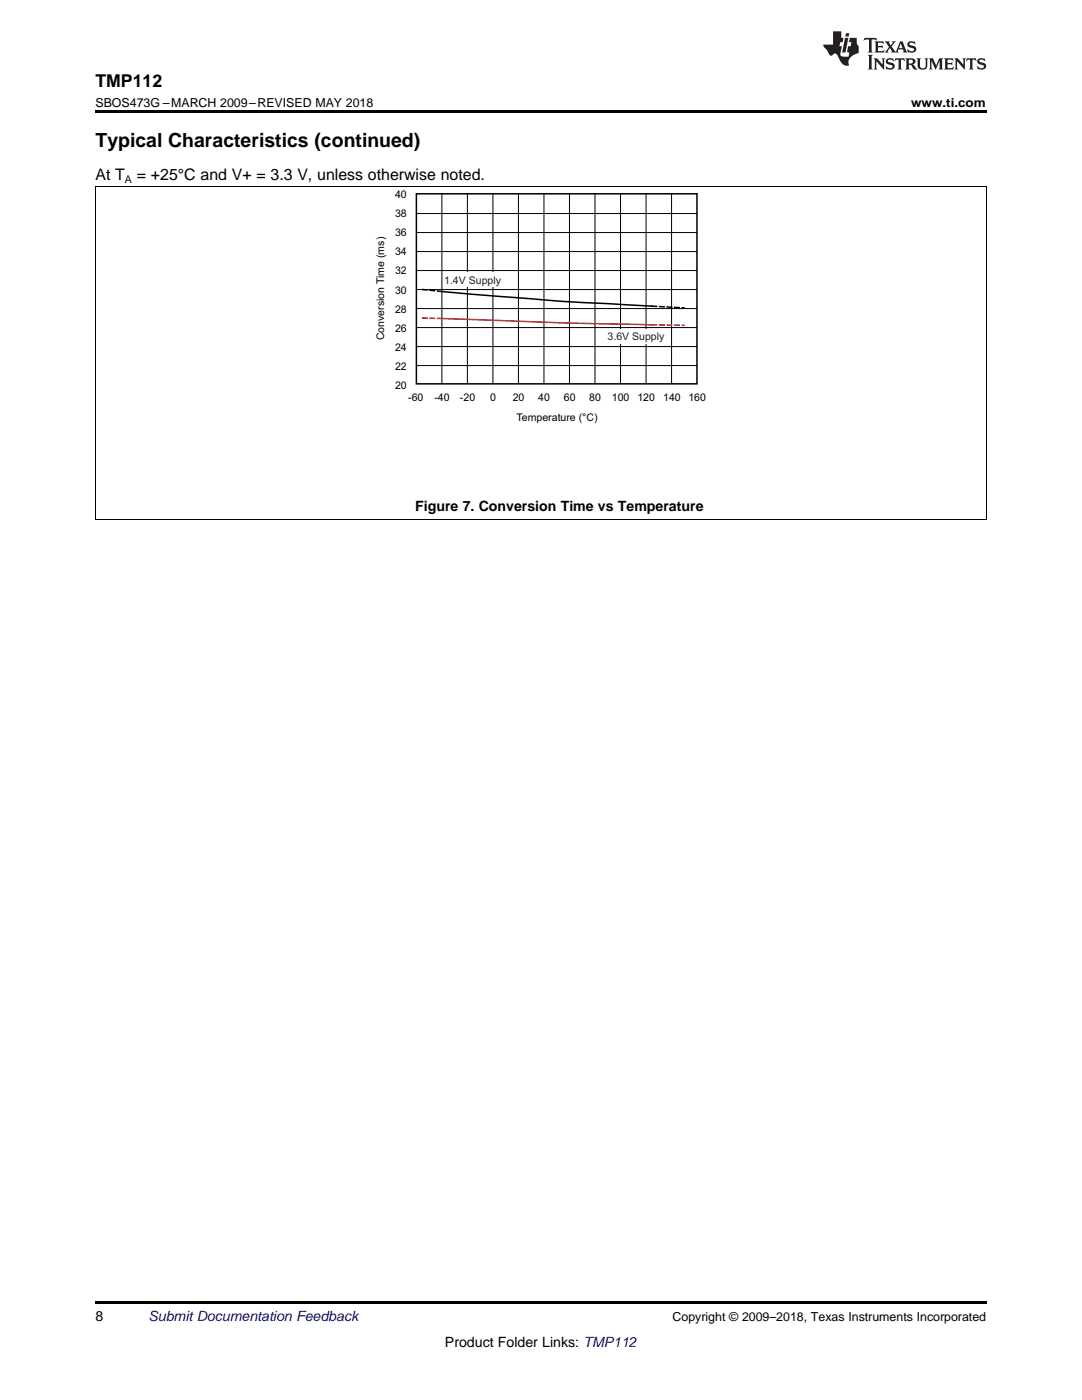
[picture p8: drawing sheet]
<svg xmlns="http://www.w3.org/2000/svg" width="216mm" height="279mm" viewBox="0 0 216 279" stroke-linecap="round" stroke-linejoin="round" font-family="sans-serif">
<path d="M19 103.7l.2 .1zM196.7 103.7l.1 .1zM19 259.7h177.8v.5h-177.8z" fill="#000"/>
<g fill="none" stroke="#000" stroke-width=".2">
<path d="M19.1 37.3v66.5M88.2 38.7v37.9M93.3 38.7v37.9M98.4 38.7v37.9M103.4 38.7v37.9M108.5 38.7v37.9M113.6 38.7v37.9M118.7 38.7v37.9M123.8 38.7v37.9M128.9 38.7v37.9M134 38.7v37.9M196.8 37.3v66.5"/>
<path d="M83.1 42.6h56M83.1 46.4h56M83.1 50.2h56M83.1 54h56M83.1 57.8h56M83.1 61.6h56M83.1 65.4h56M83.1 69.2h56M83.1 73h56M19 103.7h177.8"/>
</g>
<path d="M83.1 38.7h56v37.9h-56z" fill="none" stroke="#000" stroke-width=".3"/>
<g fill="#fff">
<path d="M120.8 65.7h12.1v2.9h-12.1z" fill-rule="evenodd"/>
<path d="M89 54.3h10.6v2.9h-10.6z" fill-rule="evenodd"/>
</g>
<path d="M84.3 63.5l3.8 .1M130.1 64.8l6.4 .1" fill="none" stroke="#ee1d23" stroke-width=".3" stroke-dasharray=".9 .6"/>
<path d="M88.1 63.6l23.9 .8 18.1 .4" fill="none" stroke="#ee1d23" stroke-width=".3"/>
<path d="M84.3 57.8l3.8 .4M130.1 61.1l6.4 .3" fill="none" stroke="#000" stroke-width=".3" stroke-dasharray=".9 .6"/>
<path d="M88.1 58.2l23.9 1.9 18.1 1" fill="none" stroke="#000" stroke-width=".3"/>
<path d="M19 37.2h177.8" fill="none" stroke="#000" stroke-width=".2"/>
<path d="M19 22h177.8v.5h-177.8z" fill="#000"/>
<g fill="#231f20">
<path d="M172.5 7.6l-.1 .5 .4-.2h.6v.1v2.1l-.2 .4h.9l-.2-.4v-2.1l.1-.1h.5l.5 .2-.2-.5zM174.5 8.3l.2 .3v1.5l-.2 .4h1.8l.2-.6a1.04 1.04 0 0 1-1.3 .2v-.7h.6l.3 .2v-.6l-.3 .2h-.6v-.6l.8-.1 .4 .3-.2-.5zM176.5 8.3l.9 1.1-.9 1.1h.8l-.2-.2 .4-.7 .5 .7-.2 .2h1.5l-.2-.2 .2-.4h.9l.1 .4-.2 .2h1l-.3-.3-.7-1.9h-.5l-.9 2-.8-1 .9-1h-.8l.1 .3-.4 .5-.3-.6 .1-.2zM179.7 8.6l.4 1h-.7zM181.3 8.4a.63 .63 0 0 0-.2 .7 .63 .63 0 0 0 .6 .4l.6 .2 .1 .2a.75 .75 0 0 1-.7 .4 .75 .75 0 0 1-.6-.5l.1 .7 .1-.1a1.11 1.11 0 0 0 1.5-.6 1.13 1.13 0 0 0-1.2-.8l-.1-.4a1.04 1.04 0 0 1 1.2 .2l-.2-.5-.2 .1-.4-.2zM173.2 10.9l.2 .4v2.2l-.2 .4h1l-.3-.4v-2.2l.3-.4zM174.3 11.6l.3 .4v1.5l-.3 .4h.8l-.2-.4v-1.3l1.5 1.7v-1.9l.2-.4h-.7l.2 .4v.9l-1.1-1.3zM177 11.8a.62 .62 0 0 0-.2 .7 .62 .62 0 0 0 .6 .4l.6 .1 .1 .3a.76 .76 0 0 1-.7 .3 .76 .76 0 0 1-.7-.4l.2 .7 .1-.1a1.11 1.11 0 0 0 1.5-.6 1.13 1.13 0 0 0-1.2-.8l-.1-.4a1.04 1.04 0 0 1 1.2 .2l-.2-.6-.2 .1-.5-.1zM178.7 11.6l-.2 .6a.61 .61 0 0 1 .8-.3v1.6l-.2 .4h.9l-.2-.4v-1.6a.63 .63 0 0 1 .7 .3l-.1-.6zM180.6 11.6l.3 .4v1.5l-.3 .4h1l-.2-.2-.1-.8 .6 .2a.76 .76 0 0 0 1.2 .7l-1-1a.58 .58 0 0 0 .6-.5 .58 .58 0 0 0-.5-.6zM181.4 11.9h.1a.45 .45 0 0 1 .5 .1 .45 .45 0 0 1 .1 .5l-.8 .2zM182.9 11.6l.2 .2a2.17 2.17 0 0 0 .3 1.9 .99 .99 0 0 0 1.6-.6v-1.1l.2-.4h-.7l.2 .2a1.92 1.92 0 0 1-.2 1.8 .6 .6 0 0 1-.9-.5v-1.1l.2-.4zM185.4 11.6l.2 .4v1.5l-.2 .4h.7l-.2-.4v-1.4l.8 1.8 .8-1.8v1.4l-.2 .4h.9l-.2-.4v-1.5l.2-.4h-.8l-.6 1.5-.6-1.5zM188.4 11.6l.2 .4v1.5l-.2 .4h1.8l.1-.6a1.04 1.04 0 0 1-1.2 .1v-.6h.5l.4 .2v-.6l-.4 .2h-.5v-.7h.8l.3 .3-.1-.6zM190.5 11.6l.2 .4v1.5l-.2 .4h.7l-.2-.4v-1.3l1.5 1.7v-1.9l.2-.4h-.7l.2 .4v.9l-1.1-1.3zM192.9 11.6l-.1 .6a.61 .61 0 0 1 .7-.3l.1 1.6-.3 .4h1l-.3-.4 .1-1.6a.63 .63 0 0 1 .7 .3l-.1-.6zM195.2 11.8a.62 .62 0 0 0-.2 .7 .62 .62 0 0 0 .6 .4l.6 .1 .1 .3a.76 .76 0 0 1-.7 .3 .76 .76 0 0 1-.6-.4l.1 .7 .1-.1a1.11 1.11 0 0 0 1.6-.6 1.13 1.13 0 0 0-1.3-.8l-.1-.4a1.04 1.04 0 0 1 1.2 .2l-.1-.6-.2 .1-.5-.1z"/>
<path d="M166.2 6.3v2.6h-1.9v.4l.8 .9a.91 .91 0 0 0 1 .8 .56 .56 0 0 1 .5-.3 .56 .56 0 0 1 .5 .3l.4 .8a1.53 1.53 0 0 0 1.9 1.2 1.54 1.54 0 0 1 1-2.1l.9-.3v-1.4a1.52 1.52 0 0 1-.4-1.6h-1.3l-.2 .8h.5l-.2 .8h-.5l-.1 1v.2l.4 .1-.2 .8a1.93 1.93 0 0 1-1.6-.3l.3-1.8h-.5l.2-.8h.4l.2-.8h-.4v-1.3zM168.6 7.6l-.6 2.9h.7l.6-2.9zM168.8 6.6l-.1 .7h.6l.2-.7z"/>
</g>
<text font-size="3.9" x="19" y="29.3">Typical Characteristics (continued)</text>
<text font-size="3.5" x="19" y="17.3">TMP112</text>
<g font-size="3.2">
<text x="19" y="36">At T</text>
<text x="27.3" y="36">= +25°C and V+ = 3.3 V, unless otherwise noted.</text>
</g>
<g font-size="2.8">
<text x="82.9" y="102">Figure 7. Conversion Time vs Temperature</text>
<text x="19" y="263.6">8</text>
<text x="88.8" y="268.9">Product Folder Links: TMP112</text>
</g>
<text font-size="2.8" fill="#0000c8" x="29.6" y="263.6">Submit Documentation Feedback</text>
<g font-size="2.5">
<text x="19" y="21.4">SBOS473G –MARCH 2009–REVISED MAY 2018</text>
<text x="181.8" y="21.4">www.ti.com</text>
<text x="134.2" y="263.6">Copyright © 2009–2018, Texas Instruments Incorporated</text>
</g>
<g font-size="2.1">
<text x="24.9" y="36.6">A</text>
<text x="78.8" y="39.5">40</text>
<text x="78.8" y="43.3">38</text>
<text x="78.8" y="47.1">36</text>
<text x="78.8" y="50.9">34</text>
<text x="78.8" y="54.8">32</text>
<text x="78.8" y="58.6">30</text>
<text x="78.8" y="62.4">28</text>
<text x="76.6" y="67.9" transform="rotate(-90 76.6 67.9)">Conversion Time (ms)</text>
<text x="78.8" y="66.2">26</text>
<text x="78.8" y="70.1">24</text>
<text x="78.8" y="73.9">22</text>
<text x="78.8" y="77.7">20</text>
<text x="81.4" y="80">-60</text>
<text x="86.7" y="80">-40</text>
<text x="91.8" y="80">-20</text>
<text x="97.8" y="80">0</text>
<text x="102.3" y="80">20</text>
<text x="103.1" y="84">Temperature (°C)</text>
<text x="107.4" y="80">40</text>
<text x="112.5" y="80">60</text>
<text x="117.6" y="80">80</text>
<text x="122.1" y="80">100</text>
<text x="127.2" y="80">120</text>
<text x="132.3" y="80">140</text>
<text x="137.4" y="80">160</text>
</g>
<g font-size="2.1" fill="#231f20">
<text x="88.6" y="56.8">1.4V Supply</text>
<text x="121.2" y="67.9">3.6V Supply</text>
</g>
</svg>
